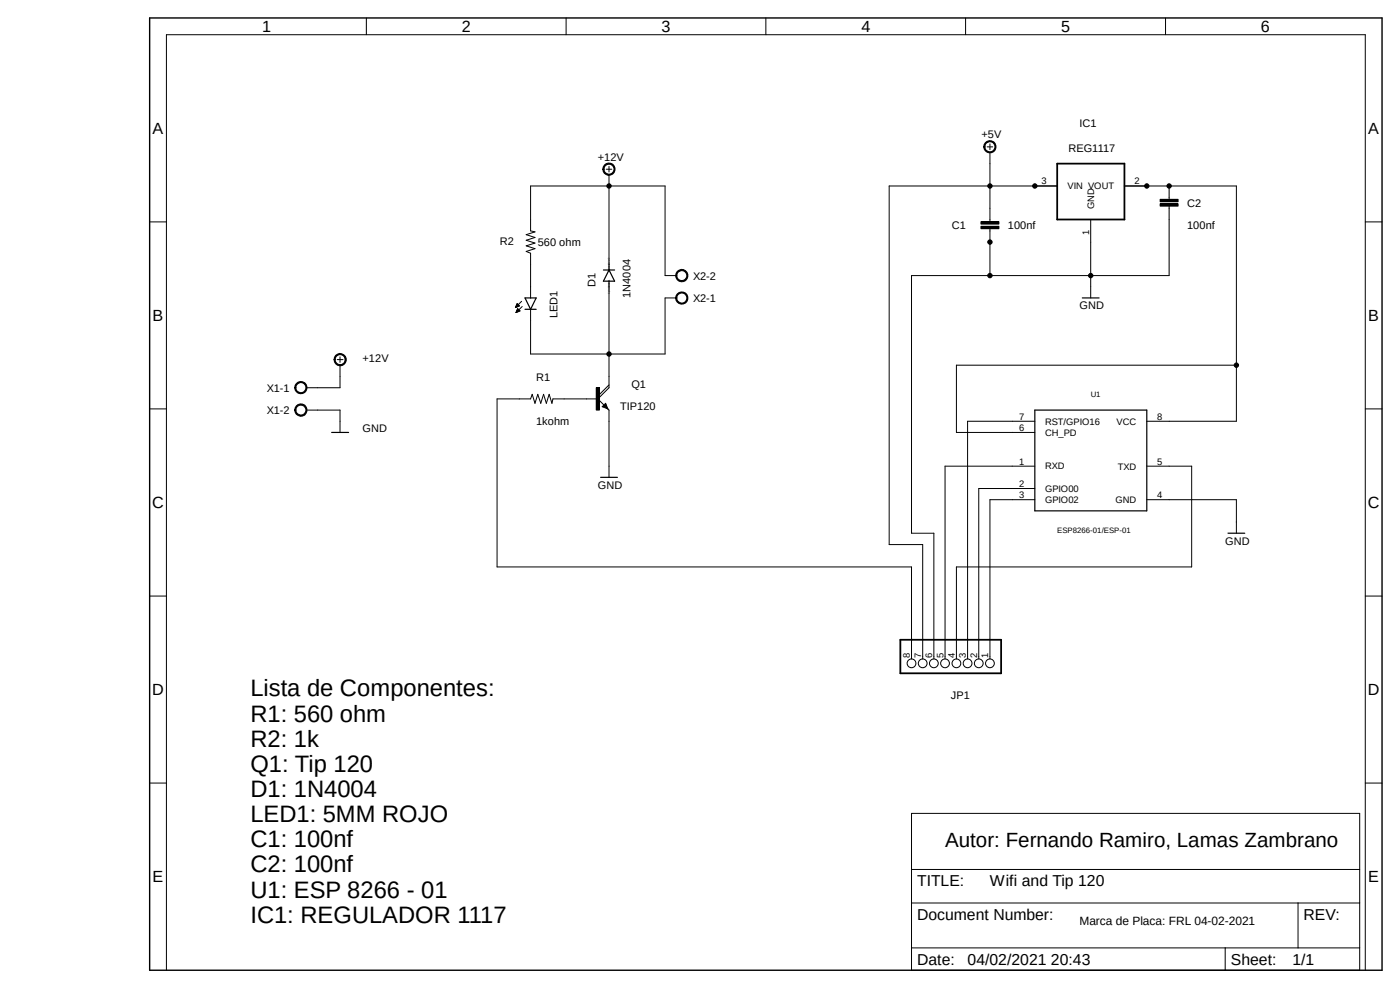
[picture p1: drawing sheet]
<svg xmlns="http://www.w3.org/2000/svg" width="297mm" height="210mm" viewBox="0 0 297 210" stroke-linecap="round" stroke-linejoin="round" font-family="sans-serif">
<path d="M31.2 3.5l262.3 202.9M293.5 3.5l-262.3 202.9" fill="none" stroke="#fff" stroke-width=".21"/>
<path d="M31.7 3.8h261.5v202h-261.5z" fill="none" stroke="#000" stroke-width=".3"/>
<g fill="none" stroke="#000" stroke-width=".21">
<path d="M77.7 3.8v3.6M120.1 3.8v3.6M162.5 3.8v3.6M204.9 3.8v3.6M247.3 3.8v3.6M128.2 35a1.3 1.3 0 0 1 2.1 .2 1.3 1.3 0 0 1-.7 1.9 1.3 1.3 0 0 1-1.7-1.2h.2a1.08 1.08 0 0 1 1.6-.9 1.08 1.08 0 0 1 .2 1.8 1.08 1.08 0 0 1-1.7-.5l-.1-.4h-.2zM128.6 35.9h1.2M129.2 35.3v1.2M129.2 37.1v19M209 30.3a1.3 1.3 0 0 1 2.1 .2 1.3 1.3 0 0 1-.7 1.9 1.3 1.3 0 0 1-1.7-1.2h.3a1.08 1.08 0 0 1 1.5-.9 1.08 1.08 0 0 1 .2 1.8 1.08 1.08 0 0 1-1.7-.6v-.3h-.3zM209.4 31.2h1.2M210 30.5v1.2"/>
<path d="M210 32.3v14.8M224.3 39.5h-35.7v76h7.1v24.3M238.5 39.5h23.8v49.9h-19M248 39.5v2.8M31.7 47.1h3.6M143.5 58.5h-2.4v-19h-28.5v9.5l.9 .2-1.9 .6 1.9 .6-1.9 .6 1.9 .6-1.9 .6 1.9 .5-1.9 .6 1 .4v9.5M143.7 57.6a1.3 1.3 0 0 1 2.1 .2 1.3 1.3 0 0 1-.8 1.9 1.3 1.3 0 0 1-1.7-1.2h.3a1.07 1.07 0 0 1 1.6-.9 1.07 1.07 0 0 1 .2 1.8 1.07 1.07 0 0 1-1.8-.6v-.3h-.3zM208.1 48h3.8v.5h-3.8zM208.1 47h3.8v.5h-3.8zM210 48.5v10M231.4 46.6v16.6M246.1 43.2h3.8v.5h-3.8z"/>
<path d="M246.1 42.3h3.8v.5h-3.8zM248 43.7v14.8h-54.6v54.6h4.7v26.7M289.6 47.1h3.6M71.2 75.4a1.3 1.3 0 0 1 2.1 .2 1.3 1.3 0 0 1-.8 1.9 1.3 1.3 0 0 1-1.6-1.2h.2a1.06 1.06 0 0 1 1.4-1 1.06 1.06 0 0 1 .4 1.7 1.06 1.06 0 0 1-1.7-.3l-.1-.4h-.2zM71.5 76.3h1.3M72.1 77.5v4.8h-7.1M72.1 75.7v1.2M109.5 65h.4M109.5 64.9h.6M109.5 66.3h.1M109.5 64.9h.7M109.5 66.2h.2"/>
<path d="M109.6 64.8h.5M109.6 66.1h.3M109.6 64.7h.4M109.6 66h.5M109.6 64.6h.3M109.6 64.5h.3M109.6 66h.7M109.6 65.9h.6M109.7 65.8h.5M109.7 64.4l.5 .5-.9 .3zM109.7 65.1l-.3 .1M109.8 65.7h.2"/>
<path d="M109.8 65.5l-.3 .8M109.8 65.5l.5 .5-.8 .3M109.8 65.6h.1M109.8 65.5h.1M110.7 63.9l-1.4 1.3M110.8 65l-1.3 1.3M129.2 60.8v21.5l-2.4 2.3M143.5 63.2h-2.4v11.9h-28.5v-9.5M143.7 62.4a1.3 1.3 0 0 1 2.1 .2 1.3 1.3 0 0 1-.8 1.9 1.3 1.3 0 0 1-1.7-1.3h.3a1.08 1.08 0 0 1 1.6-.8 1.08 1.08 0 0 1 .2 1.7 1.08 1.08 0 0 1-1.8-.5v-.4h-.3zM262.3 77.5h-59.4v14.2h16.6M31.7 86.7h3.6M62.9 81.4a1.3 1.3 0 0 1 2 .2 1.3 1.3 0 0 1-.7 1.9 1.3 1.3 0 0 1-1.7-1.2h.3a1.08 1.08 0 0 1 1.5-.9 1.08 1.08 0 0 1 .2 1.8 1.08 1.08 0 0 1-1.7-.6v-.3h-.3z"/>
<path d="M62.9 86.1a1.3 1.3 0 0 1 2 .2 1.3 1.3 0 0 1-.7 1.9 1.3 1.3 0 0 1-1.7-1.2h.3a1.08 1.08 0 0 1 1.5-.9 1.08 1.08 0 0 1 .2 1.8 1.08 1.08 0 0 1-1.7-.5v-.4h-.3zM65 87h7.1v4.7M126.5 82.3h.7v4.7h-.7zM126.8 84.6h-9.5l-.2 1-.6-1.9-.6 1.9-.6-1.9-.6 1.9-.6-1.9-.6 1.9-.6-1.9-.3 .9h-7.1v35.7h87.9v19.5M126.8 84.6l2.4 2.4v14.3M128.5 85.6l.4 1.1-1.1-.4zM129.2 81.7l-2.4 2.3M219.5 89.4h-14.2v50.4M219.5 98.9h-19v40.9M243.3 98.9h9.5v21.4h-49.9v19.5M289.6 86.7h3.6M219.5 106h-9.5v33.8"/>
<path d="M219.5 103.6h-11.9v36.2M243.3 106h19v7.1M31.7 126.4h3.6M289.6 126.4h3.6M31.7 166.1h3.6M193.4 172.6h95.1v33.2h-95.1zM289.6 166.1h3.6M193.4 191.6h95.1M193.4 184.4h95.1M275.4 191.6v9.5M35.3 205.8v-198.4h254.3v198.4M193.4 201.1h95.1"/>
<path d="M259.9 201.1v4.7"/>
<circle cx="129.2" cy="39.5" r=".46"/>
<circle cx="210" cy="39.5" r=".46"/>
<circle cx="219.5" cy="39.5" r=".46"/>
<circle cx="243.3" cy="39.5" r=".46"/>
<circle cx="248" cy="39.5" r=".46"/>
<circle cx="210" cy="51.4" r=".46"/>
<circle cx="210" cy="58.5" r=".46"/>
<circle cx="231.4" cy="58.5" r=".46"/>
<circle cx="129.2" cy="75.1" r=".46"/>
<circle cx="262.3" cy="77.5" r=".46"/>
<circle cx="193.4" cy="140.7" r=".93"/>
<circle cx="195.8" cy="140.7" r=".93"/>
<circle cx="198.1" cy="140.7" r=".93"/>
<circle cx="200.5" cy="140.7" r=".93"/>
<circle cx="202.9" cy="140.7" r=".93"/>
<circle cx="205.3" cy="140.7" r=".93"/>
<circle cx="207.6" cy="140.7" r=".93"/>
<circle cx="210" cy="140.7" r=".93"/>
</g>
<path d="M128 57.3h2.4M129.2 57.3l1.2 2.3h-2.4zM129.2 56.1v1.2M129.2 59.6v1.2M111.4 63.2h2.3l-1.1 2.4zM111.4 65.6h2.3M229.6 63.2h3.6M70.4 91.7h3.6M128.5 86l-.2 .3 .4 .2-.2-.7-.5 .5M219.5 87h23.8v21.4h-23.8zM127.4 101.3h3.6M260.5 113.1h3.6" fill="none" stroke="#000" stroke-width=".25"/>
<g fill="#000">
<path d="M128.2 35a1.3 1.3 0 0 1 2.1 .2 1.3 1.3 0 0 1-.7 1.9 1.3 1.3 0 0 1-1.7-1.2h.2a1.08 1.08 0 0 1 1.6-.9 1.08 1.08 0 0 1 .2 1.8 1.08 1.08 0 0 1-1.7-.5l-.1-.4h-.2z" fill-rule="evenodd"/>
<path d="M209 30.3a1.3 1.3 0 0 1 2.1 .2 1.3 1.3 0 0 1-.7 1.9 1.3 1.3 0 0 1-1.7-1.2h.3a1.08 1.08 0 0 1 1.5-.9 1.08 1.08 0 0 1 .2 1.8 1.08 1.08 0 0 1-1.7-.6v-.3h-.3z" fill-rule="evenodd"/>
<path d="M143.7 57.6a1.3 1.3 0 0 1 2.1 .2 1.3 1.3 0 0 1-.8 1.9 1.3 1.3 0 0 1-1.7-1.2h.3a1.07 1.07 0 0 1 1.6-.9 1.07 1.07 0 0 1 .2 1.8 1.07 1.07 0 0 1-1.8-.6v-.3h-.3z" fill-rule="evenodd"/>
<path d="M208.1 48h3.8v.5h-3.8z" fill-rule="evenodd"/>
<path d="M208.1 47h3.8v.5h-3.8z" fill-rule="evenodd"/>
<path d="M246.1 43.2h3.8v.5h-3.8z" fill-rule="evenodd"/>
<path d="M246.1 42.3h3.8v.5h-3.8z" fill-rule="evenodd"/>
<path d="M71.2 75.4a1.3 1.3 0 0 1 2.1 .2 1.3 1.3 0 0 1-.8 1.9 1.3 1.3 0 0 1-1.6-1.2h.2a1.06 1.06 0 0 1 1.4-1 1.06 1.06 0 0 1 .4 1.7 1.06 1.06 0 0 1-1.7-.3l-.1-.4h-.2z" fill-rule="evenodd"/>
<path d="M143.7 62.4a1.3 1.3 0 0 1 2.1 .2 1.3 1.3 0 0 1-.8 1.9 1.3 1.3 0 0 1-1.7-1.3h.3a1.08 1.08 0 0 1 1.6-.8 1.08 1.08 0 0 1 .2 1.7 1.08 1.08 0 0 1-1.8-.5v-.4h-.3z" fill-rule="evenodd"/>
<path d="M62.9 81.4a1.3 1.3 0 0 1 2 .2 1.3 1.3 0 0 1-.7 1.9 1.3 1.3 0 0 1-1.7-1.2h.3a1.08 1.08 0 0 1 1.5-.9 1.08 1.08 0 0 1 .2 1.8 1.08 1.08 0 0 1-1.7-.6v-.3h-.3z" fill-rule="evenodd"/>
<path d="M62.9 86.1a1.3 1.3 0 0 1 2 .2 1.3 1.3 0 0 1-.7 1.9 1.3 1.3 0 0 1-1.7-1.2h.3a1.08 1.08 0 0 1 1.5-.9 1.08 1.08 0 0 1 .2 1.8 1.08 1.08 0 0 1-1.7-.5v-.4h-.3z" fill-rule="evenodd"/>
<path d="M126.5 82.3h.7v4.7h-.7z" fill-rule="evenodd"/>
<circle cx="129.2" cy="39.5" r=".46"/>
<circle cx="210" cy="39.5" r=".46"/>
<circle cx="219.5" cy="39.5" r=".46"/>
<circle cx="243.3" cy="39.5" r=".46"/>
<circle cx="248" cy="39.5" r=".46"/>
<circle cx="210" cy="51.4" r=".46"/>
<circle cx="210" cy="58.5" r=".46"/>
<circle cx="231.4" cy="58.5" r=".46"/>
<circle cx="129.2" cy="75.1" r=".46"/>
<circle cx="262.3" cy="77.5" r=".46"/>
</g>
<path d="M224.3 34.7h14.2v11.9h-14.2zM191 135.7h21.4v7.1h-21.4z" fill="none" stroke="#000" stroke-width=".38"/>
<g font-size="5">
<text x="53.1" y="147.7">Lista de Componentes:</text>
<text x="53.1" y="153.1">R1: 560 ohm</text>
<text x="53.1" y="158.4">R2: 1k</text>
<text x="53.1" y="163.7">Q1: Tip 120</text>
<text x="53.1" y="169.1">D1: 1N4004</text>
<text x="53.1" y="174.4">LED1: 5MM ROJO</text>
<text x="53.1" y="179.7">C1: 100nf</text>
<text x="53.1" y="185.1">C2: 100nf</text>
<text x="53.1" y="190.4">U1: ESP 8266 - 01</text>
<text x="53.1" y="195.7">IC1: REGULADOR 1117</text>
</g>
<text font-size="4.4" x="200.5" y="179.7">Autor: Fernando Ramiro, Lamas Zambrano</text>
<g font-size="3.4">
<text x="55.6" y="6.8">1</text>
<text x="98" y="6.8">2</text>
<text x="140.3" y="6.8">3</text>
<text x="182.8" y="6.8">4</text>
<text x="225.1" y="6.8">5</text>
<text x="267.5" y="6.8">6</text>
<text x="32.4" y="28.4">A</text>
<text x="290.3" y="28.4">A</text>
<text x="32.4" y="68.1">B</text>
<text x="290.3" y="68.1">B</text>
<text x="32.3" y="107.8">C</text>
<text x="290.2" y="107.8">C</text>
<text x="32.3" y="147.5">D</text>
<text x="290.2" y="147.5">D</text>
<text x="32.4" y="187.2">E</text>
<text x="290.3" y="187.2">E</text>
</g>
<g font-size="3.3">
<text x="194.6" y="188">TITLE:</text>
<text x="210" y="188">Wifi and Tip 120</text>
<text x="194.6" y="195.1">Document Number:</text>
<text x="276.6" y="195.1">REV:</text>
<text x="194.6" y="204.6">Date:</text>
<text x="205.3" y="204.6">04/02/2021 20:43</text>
<text x="261.1" y="204.6">Sheet:</text>
<text x="274.2" y="204.6">1/1</text>
</g>
<text font-size="2.5" x="229" y="196.3">Marca de Placa: FRL 04-02-2021</text>
<g font-size="2.3">
<text x="208.2" y="29.3">+5V</text>
<text x="229" y="27">IC1</text>
<text x="126.8" y="34.1">+12V</text>
<text x="226.7" y="32.3">REG1117</text>
<text x="251.8" y="43.9">C2</text>
<text x="106" y="52">R2</text>
<text x="114.1" y="52.3">560 ohm</text>
<text x="201.9" y="48.6">C1</text>
<text x="213.8" y="48.6">100nf</text>
<text x="251.9" y="48.6">100nf</text>
<text x="147" y="59.3">X2-2</text>
<text x="126.4" y="60.8" transform="rotate(-90 126.4 60.8)">D1</text>
<text x="133.7" y="63.2" transform="rotate(-90 133.7 63.2)">1N4004</text>
<text x="147" y="64.1">X2-1</text>
<text x="229" y="65.6">GND</text>
<text x="118.3" y="67.5" transform="rotate(-90 118.3 67.5)">LED1</text>
<text x="76.9" y="76.9">+12V</text>
<text x="56.6" y="83.1">X1-1</text>
<text x="113.8" y="80.8">R1</text>
<text x="133.9" y="82.3">Q1</text>
<text x="56.6" y="87.8">X1-2</text>
<text x="131.6" y="87">TIP120</text>
<text x="76.9" y="91.7">GND</text>
<text x="113.8" y="90.1">1kohm</text>
<text x="126.8" y="103.6">GND</text>
<text x="259.9" y="115.5">GND</text>
<text x="201.7" y="148.2">JP1</text>
</g>
<g font-size="2">
<text x="221" y="39.1">3</text>
<text x="226.5" y="40.2">VIN VOUT</text>
<text x="240.7" y="39.1">2</text>
<text x="232.1" y="44.4" transform="rotate(-90 232.1 44.4)">GND</text>
<text x="231.1" y="49.9" transform="rotate(-90 231.1 49.9)">1</text>
<text x="216.2" y="89">7</text>
<text x="245.5" y="89">8</text>
<text x="216.2" y="91.4">6</text>
<text x="221.7" y="92.5">CH_PD</text>
<text x="221.7" y="90.1">RST/GPIO16</text>
<text x="236.9" y="90.1">VCC</text>
<text x="216.2" y="98.6">1</text>
<text x="221.7" y="99.6">RXD</text>
<text x="237.2" y="99.6">TXD</text>
<text x="245.5" y="98.6">5</text>
<text x="216.2" y="103.3">2</text>
<text x="216.2" y="105.7">3</text>
<text x="221.7" y="104.4">GPIO00</text>
<text x="221.7" y="106.7">GPIO02</text>
<text x="236.6" y="106.7">GND</text>
<text x="245.5" y="105.7">4</text>
<text x="193" y="139.5" transform="rotate(-90 193 139.5)">8</text>
<text x="195.4" y="139.5" transform="rotate(-90 195.4 139.5)">7</text>
<text x="197.8" y="139.5" transform="rotate(-90 197.8 139.5)">6</text>
<text x="200.2" y="139.5" transform="rotate(-90 200.2 139.5)">5</text>
<text x="202.6" y="139.5" transform="rotate(-90 202.6 139.5)">4</text>
<text x="204.9" y="139.5" transform="rotate(-90 204.9 139.5)">3</text>
<text x="207.3" y="139.5" transform="rotate(-90 207.3 139.5)">2</text>
<text x="209.7" y="139.5" transform="rotate(-90 209.7 139.5)">1</text>
</g>
<g font-size="1.7">
<text x="231.4" y="84.1">U1</text>
<text x="224.3" y="113.2">ESP8266-01/ESP-01</text>
</g>
<g font-size=".5">
<text x="129.4" y="57.6" transform="rotate(-90 129.4 57.6)">SpiceOrder 2</text>
<text x="129.4" y="62.4" transform="rotate(-90 129.4 62.4)">SpiceOrder 1</text>
</g>
</svg>
